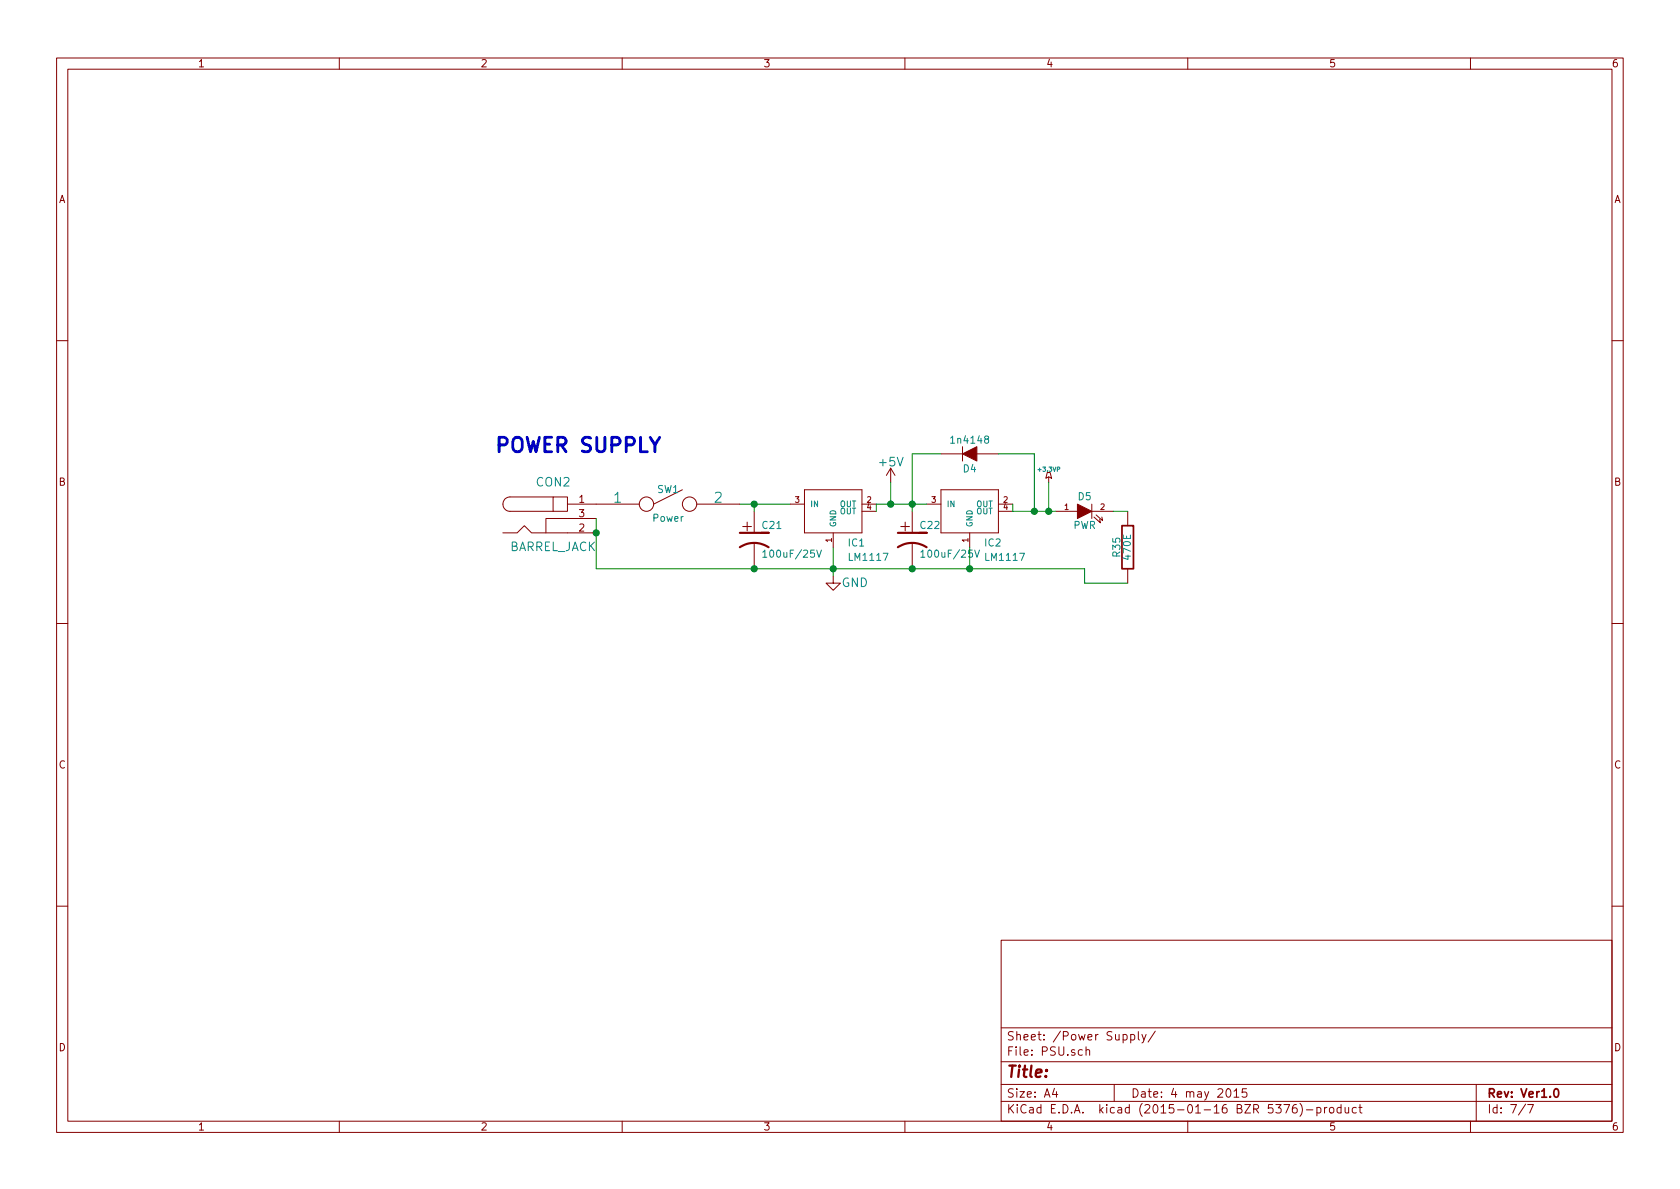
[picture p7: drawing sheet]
<svg xmlns="http://www.w3.org/2000/svg" width="297mm" height="210mm" viewBox="0 0 297 210" stroke-linecap="round" stroke-linejoin="round" font-family="sans-serif">
<g fill="none" stroke="#840000" stroke-width=".18">
<path d="M10 10.3h277v189.9h-277zM12 12.2h273v186.1h-273zM60 10.3v1.9M110 10.3v1.9M160 10.3v1.9M210 10.3v1.9M260 10.3v1.9M10 60.2h2M170.2 79v2.5M285 60.2h2M88.9 94.2h2.5l1.3-1.2 1.3 1.2h11.4M97.8 87.9h2.5v2.5h-2.5z"/>
<path d="M97.8 87.9h-7.6a1.27 1.27 0 0 0-1.3 1.2 1.27 1.27 0 0 0 1.3 1.3h7.6M100.3 89.1h12.7M105.4 91.7h-8.9v2.5M120.6 86.6l-5 2.5M123.2 89.1h7.6M133.3 90.4v3.8M133.3 96v4.6M139.7 89.1h2.5M142.2 86.6h10.2v7.6h-10.2zM147.3 94.2v2.6M152.4 90.4h2.5M152.4 89.1h2.5"/>
<path d="M157.5 82.8l-.8 1.3M157.5 82.8v2.5M157.5 82.8l.7 1.3M161.3 90.4v3.8M161.3 96v4.6M163.8 89.1h2.6M166.4 86.6h10.1v7.6h-10.1zM166.4 80.3h3.8M171.4 94.2v2.6M172.7 80.3h3.8M176.5 90.4h2.6M176.5 89.1h2.6"/>
<path d="M185.2 83.6h.5l.2 1-.5-.3-.5 .3zM185.4 84.3v1M186.7 90.4h3.8M193 90.4h3.8M193 89.1v2.6M193.4 91.4l1.2 1.1-.2-.7M193.8 91.1l1.1 1-.1-.7M199.4 90.4v2.6M10 110.3h2M147.3 101.8v1.3h1.3l-1.3 1.3-1.3-1.3h1.3M199.4 100.6v2.5M285 110.3h2"/>
<path d="M10 160.2h2M177 166.3h108v32h-108zM285 160.2h2M60 198.3v1.9M110 198.3v1.9M160 198.3v1.9M177 194.8h108M177 191.8h108M177 187.8h108M177 181.8h108M186.4 192.5l-.3 1h.9M186.8 193v1"/>
<path d="M191.4 185.7l-.5-.1-.2 .3v.6l.2 .1 .5-.1M192 185.7l.2-.1 .4 .1 .1 .9M192 185.1v1.5M197 191.8v3M199.9 183l.5-.1 .2 .3-.1 .6h-.6M199.9 182.9v1.5M201.3 182.4v1.3l.2 .2M201.9 182.9l.4 1M202.6 182.9l-.5 1.4-.2 .1M204.3 182.3l-1.3 2M210 198.3v1.9M216.9 192.7l.2-.2a.81 .81 0 0 1 .6 .6 .81 .81 0 0 1-.3 .8l-.1 .1a.79 .79 0 0 1-.4-1.3z"/>
<path d="M218.2 193l.4-.5v1.5M218.2 194h.8M220.4 192.5h-.7l-.1 .7 .2-.1 .5 .1 .2 .2-.1 .5-.2 .1-.6-.1M227 195.3h1l-.6 1.5M229.2 195.3a.59 .59 0 0 0-.7 .7l.1 .7 .2 .1 .5-.1 .1-.5-.2-.2-.4-.1-.3 .3M229.8 195.1a1.71 1.71 0 0 1 0 2.3M231 196.3h1.1M232.8 195.9l.5-.1 .3 .3-.2 .6h-.6M232.8 195.8v1.5M234.2 195.8v1M234.6 195.8l-.4 .3M235.1 196l.2-.2 .5 .2v.5l-.1 .2-.4 .1-.2-.1z"/>
<path d="M237.1 195.9l-.4-.1-.3 .3 .1 .6 .2 .1 .4-.1M237.1 195.3v1.5M237.8 195.8l.1 .9 .4 .1 .2-.1M238.5 195.8v1M239.8 195.9l-.4-.1-.3 .3 .1 .6 .2 .1 .4-.1M240.3 195.8h.5M240.5 195.3v1.3l.3 .2M260 198.3v1.9M261 191.8v6.5M269.7 195.2l-1.2 2M270.1 195.3h1l-.6 1.5"/>
<circle cx="114.3" cy="89.1" r="1.27"/>
<circle cx="121.9" cy="89.1" r="1.27"/>
</g>
<path d="M198.4 93h2v7.6h-2zM274.9 192.7l.2-.2a.81 .81 0 0 1 .6 .6 .81 .81 0 0 1-.3 .8l-.2 .1a.79 .79 0 0 1-.3-1.3z" fill="none" stroke="#840000" stroke-width=".3"/>
<path d="M105.4 91.7v8.9h86.4v2.5h7.6M130.8 89.1h8.9M133.3 89.1v1.3M147.3 96.8v5M157.5 85.3v3.8M163.8 89.1h-8.9v1.3M166.4 80.3h-5.1v10.1M171.4 96.8v3.8M176.5 80.3h6.4v10.1M179.1 89.1v1.3h7.6M185.4 85.3v5.1M196.8 90.4h2.6" fill="none" stroke="#008400" stroke-width=".18"/>
<g fill="#008400" stroke="#008400" stroke-width=".25">
<circle cx="105.4" cy="94.2" r=".51"/>
<circle cx="133.4" cy="89.1" r=".51"/>
<circle cx="133.4" cy="100.6" r=".51"/>
<circle cx="147.3" cy="100.6" r=".51"/>
<circle cx="161.3" cy="89.1" r=".51"/>
<circle cx="161.3" cy="100.6" r=".51"/>
<circle cx="171.5" cy="100.6" r=".51"/>
<circle cx="182.9" cy="90.4" r=".51"/>
<circle cx="157.5" cy="89.1" r=".51"/>
<circle cx="185.4" cy="90.4" r=".51"/>
</g>
<path d="M130.8 96.8a4.6 4.6 0 0 1 5.1 0M130.8 94.2h5.1h-1.3M158.7 96.8a4.6 4.6 0 0 1 5.1 0M158.7 94.2h5.1h-1.2" fill="none" stroke="#840000" stroke-width=".38"/>
<path d="M134.9 97.6l.3-.3v1.2M134.9 98.5h.7M144.4 97.3l.4 1.2 .4-1.2M162.8 97.6l.4-.3v1.2M162.8 98.5h.7M172.3 97.3l.4 1.2 .5-1.2" fill="none" stroke="#008484" stroke-width=".18"/>
<g fill="#840000" stroke="#840000" stroke-width=".18">
<path d="M170.2 80.3l2.5-1.3v2.5z"/>
<path d="M190.5 89.1l2.5 1.3-2.5 1.3z"/>
</g>
<text font-size="3.5" fill="#0000c2" x="87.6" y="80">POWER SUPPLY</text>
<g font-size="2.8" fill="#840000">
<text x="131.3" y="94">+</text>
<text x="159.2" y="94">+</text>
<text x="178" y="190.5">Title:</text>
</g>
<g font-size="2.5" fill="#008484">
<text x="108.5" y="88.9">1</text>
<text x="126.3" y="88.9">2</text>
</g>
<g font-size="2.1" fill="#008484">
<text x="155.6" y="82.5">+5V</text>
<text x="94.8" y="86">CON2</text>
<text x="89.9" y="97.5">BARREL_JACK</text>
<text x="148.8" y="103.8">GND</text>
</g>
<g font-size="2.1" fill="#840000">
<text x="178" y="184">Sheet: /Power Supply/</text>
<text x="178" y="186.7">File: PSU.sch</text>
<text x="178" y="196.9">KiCad E.D.A. kicad (2015-01-16 BZR 5376)-product</text>
<text x="178" y="194.1">Size: A4</text>
<text x="200" y="194.1">Date: 4 may 2015</text>
<text x="263" y="194.1">Rev: Ver1.0</text>
<text x="263" y="196.9">Id: 7/7</text>
</g>
<g font-size="1.8" fill="#840000">
<text x="35" y="11.9">1</text>
<text x="85" y="11.9">2</text>
<text x="135" y="11.9">3</text>
<text x="185" y="11.9">4</text>
<text x="235" y="11.9">5</text>
<text x="285" y="11.9">6</text>
<text x="10.4" y="35.9">A</text>
<text x="285.4" y="35.9">A</text>
<text x="10.4" y="85.9">B</text>
<text x="102.4" y="88.9">1</text>
<text x="285.4" y="85.9">B</text>
<text x="102.4" y="94">2</text>
<text x="102.4" y="91.4">3</text>
<text x="10.4" y="135.9">C</text>
<text x="285.4" y="135.9">C</text>
<text x="10.4" y="185.9">D</text>
<text x="285.4" y="185.9">D</text>
<text x="35" y="199.9">1</text>
<text x="85" y="199.9">2</text>
<text x="135" y="199.9">3</text>
<text x="185" y="199.9">4</text>
<text x="235" y="199.9">5</text>
<text x="285" y="199.9">6</text>
</g>
<g font-size="1.8" fill="#008484">
<text x="168.4" y="78.4">1n4148</text>
<text x="170.3" y="83.5">D4</text>
<text x="116.2" y="87.2">SW1</text>
<text x="190.7" y="88.4">D5</text>
<text x="115.5" y="92.2">Power</text>
<text x="134.8" y="93.5">C21</text>
<text x="162.8" y="93.5">C22</text>
<text x="189.7" y="93.5">PWR</text>
<text x="135.6" y="98.6">100uF/25V</text>
<text x="150" y="96.6">IC1</text>
<text x="150.3" y="99.2">LM1117</text>
<text x="163.6" y="98.6">100uF/25V</text>
<text x="174.2" y="96.6">IC2</text>
<text x="174.4" y="99.2">LM1117</text>
<text x="198.1" y="98.4" transform="rotate(-90 198.1 98.4)">R35</text>
<text x="199.9" y="98.9" transform="rotate(-90 199.9 98.9)">470E</text>
</g>
<g font-size="1.4" fill="#840000">
<text x="140.6" y="88.9">3</text>
<text x="153.3" y="88.9">2</text>
<text x="164.7" y="88.9">3</text>
<text x="177.4" y="88.9">2</text>
<text x="147.1" y="95.9" transform="rotate(-90 147.1 95.9)">1</text>
<text x="153.3" y="90.2">4</text>
<text x="171.2" y="95.9" transform="rotate(-90 171.2 95.9)">1</text>
<text x="177.4" y="90.2">4</text>
<text x="188.2" y="90.2">1</text>
<text x="194.6" y="90.2">2</text>
</g>
<g font-size="1.4" fill="#008484">
<text x="143.3" y="89.7">IN</text>
<text x="148.4" y="89.7">OUT</text>
<text x="167.4" y="89.7">IN</text>
<text x="172.5" y="89.7">OUT</text>
<text x="147.8" y="93.2" transform="rotate(-90 147.8 93.2)">GND</text>
<text x="148.4" y="90.9">OUT</text>
<text x="172" y="93.2" transform="rotate(-90 172 93.2)">GND</text>
<text x="172.5" y="90.9">OUT</text>
</g>
<text font-size="1.1" fill="#008484" x="183.7" y="83.4">+3.3VP</text>
</svg>
